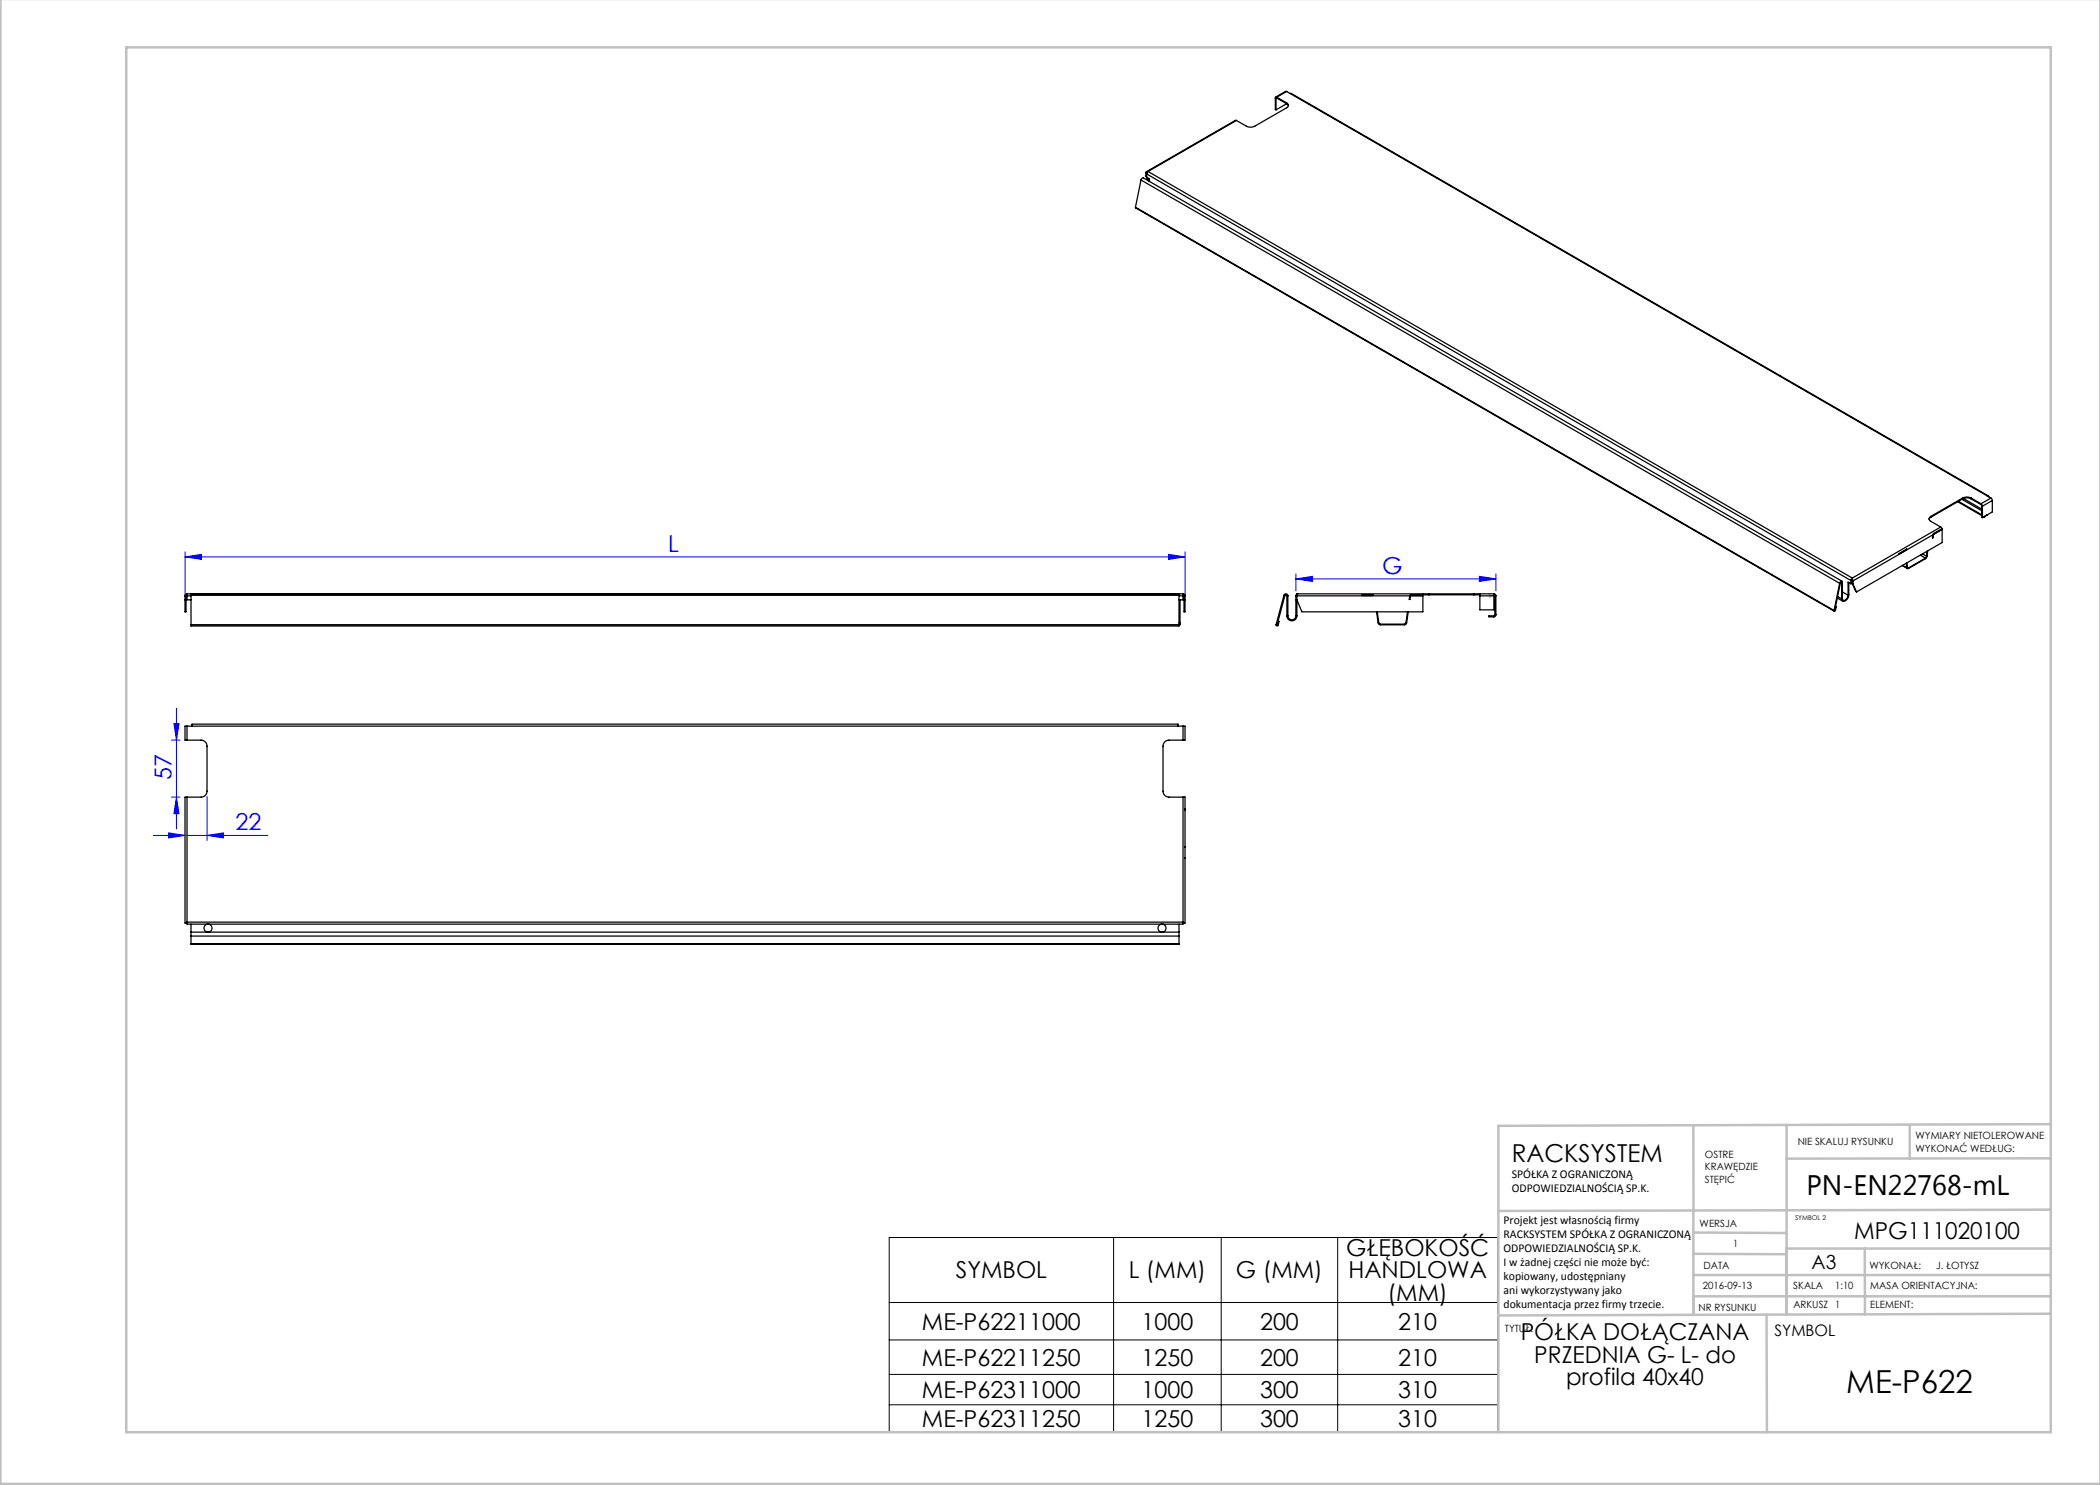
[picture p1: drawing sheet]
<svg xmlns="http://www.w3.org/2000/svg" width="420mm" height="297mm" viewBox="0 0 420 297" stroke-linecap="round" stroke-linejoin="round" font-family="sans-serif">
<path d="M297.8 118.8l.7 .7M297.8 119.5l.7-.7M298.1 119.7v-1M298.6 119.2h-1" fill="none" stroke="#c0c0c0" stroke-width=".2" stroke-dasharray="1.3 .6" stroke-dashoffset=".5" stroke-linecap="butt"/>
<g fill="none" stroke="#00f" stroke-width=".2">
<path d="M37 111.4l3.3-.5v1zM37 110.4v8.6M37 111.4h200M233.7 110.9l3.3 .5-3.3 .5zM237 110.4v8.6M259.2 115.8l3.3-.5v1zM259.2 114.8v3.4M259.2 115.8h40M295.9 115.3l3.3 .5-3.3 .5zM299.2 114.8v3.4M34.3 148h1.7M34.3 159.4h1.7"/>
<path d="M34.8 144.7h1l-.5 3.3zM35.3 159.4l.5 3.3h-1zM35.3 141.7v24.1M41.4 159.2v8.9M30.7 167.1h22.9M33.7 166.6l3.3 .5-3.3 .5zM41.4 167.1l3.3-.5v1z"/>
</g>
<path d="M177.8 247.5h121.7v39h-121.7zM222.7 247.5v39M244.2 247.5v39M267.5 247.5v39M177.8 260.5h121.7M177.8 268h121.7M177.8 274.9h121.7M177.8 281h121.7" fill="none" stroke="#000" stroke-width=".2"/>
<g fill="none" stroke="#c0c0c0" stroke-width=".5">
<path d="M.1 -.1v296.9h419.9M25.2 9.5h385v276.9h-385zM338.7 225.2v16.9M357.3 225v37.9M382 225.4v6.3M410.1 224.8l-110.4 .4v61.2M410.1 231.7h-52.8M338.7 259.3h71.5M338.7 255h71.5M338.7 250.8l18.6 .1M338.7 246.5l18.6 .1M338.7 242.1v20.9"/>
<path d="M373 249.7v13.2M410.1 241.9l-110.4 .3M410.2 249.7h-52.9v13.2M353.3 262.9l.1 23.5M410.2 262.7l-110.5 .4"/>
</g>
<g fill="#00f">
<path d="M41.4 167.1l3.3-.5v1zM33.7 166.6l3.3 .5-3.3 .5z"/>
<path d="M37 111.4l3.3-.5v1zM233.7 110.9l3.3 .5-3.3 .5z"/>
<path d="M34.8 144.7h1l-.5 3.3zM35.3 159.4l.5 3.3h-1z"/>
<path d="M259.2 115.8l3.3-.5v1zM295.9 115.3l3.3 .5-3.3 .5z"/>
</g>
<g fill="none" stroke="#000" stroke-width=".25">
<path d="M255.1 19.6l.1 .1M255.1 19.6v2.3l.1 .1M255.2 19.7v2.3M255.3 19.4h-.2v.2M255.3 19.6l-.1 .1M255.3 19.4l2 1.2M255.3 19.4v.2M255.3 19.6l2 1.1M257.3 18.3h-.2l-2 1.1M257.3 18.3l-2 1.1M257.3 18.3l.7 .4M258 18.7h.2l139.5 80.5"/>
<path d="M258 18.7l139.5 80.5M228.2 36l.2-.4h.3l139.7 80.6M228.2 36l-1.1 5.4M228.2 36l139.7 80.7M229.2 34.5l.1 .1M229.2 35.2l.1 .1M229.2 34.5v.7M229.2 35.2l.4 .9M229.3 34.6v.8l.6 .4v.5M229.4 34.6h-.1M229.4 34.5l-.1 .1M229.4 35.5l.3 .7"/>
<path d="M229.5 34.4l-.2 .4 140.9 81.3M229.5 34.4h-.2l-.1 .1M229.5 34.4h.1M229.6 34.3l-.1 .1M229.6 34.3l140.9 81.3M247.3 24.1h-.2l-17.8 10.3M247.3 24.1l-17.7 10.2M257.2 20.7v.1l-2 1.2M257.3 20.6a.52 .52 0 0 1 .4 .5 .52 .52 0 0 1-.4 .5l-6.3 3.6a1.88 1.88 0 0 1-1.7 0l-2-1.1M257.3 20.7l.4 .5M257.3 20.6v.1M227.1 41.4v.2l139.8 80.6"/>
<path d="M227.1 41.4l139.7 80.7M392.4 99.9l3.9 2.2M392.5 99.6a1.88 1.88 0 0 1 1.7 0M392.5 99.8a1.88 1.88 0 0 1 1.7 0M392.5 99.6l-6.3 3.7M392.5 99.6v.2M392.5 99.8l-6.3 3.6M392.7 99.7l3.6 2.1M394.2 99.6l2 1.2M394.2 99.6v.2M394.2 99.8l2 1.1M397.5 99.2h.2l.1 .2"/>
<path d="M397.5 99.2l.7 .4M398.2 99.6l.3 .5M398.2 99.6l-2 1.2M37 120h.2M37 119.2v3.2h.2v-3.2M37 119.2h.2M37.4 118.8v.4M37.4 119l-.2 .2M37.4 118.8l-.3 .1-.1 .3M37.4 118.8h199.2M37.4 119.2v.8h.8M37.4 119.2h.8"/>
<path d="M38.2 118.8v.3M38.2 119.1v5.8M38.2 119.1h197.6M235.8 119.1v6.1h-197.6v-.3M235.8 118.8v.3M235.8 119.2h.8M236 120v4.6M236.6 118.8v.4M236.6 118.8l.3 .1 .1 .3M236.6 119l.2 .2M236.6 119.1h.2M236.6 119.9h.2"/>
<path d="M236.6 119.2v.8h-.8M236.6 119.2h.2M236.8 119.2v3.2h.2v-3.2M236.8 120h.2M236.8 119.2h.2M236.9 119l.1 .1M237 119.1h.1M237 119.1v.1M256.8 119.1a.4 .4 0 0 1 .4-.3 .4 .4 0 0 1 .4 .4M256.8 119.1h.2M256.8 119.1l-1.6 5.8M257 119.1a.2 .2 0 0 1 .2-.1 .2 .2 0 0 1 .2 .2"/>
<path d="M257 119.1l-1.6 5.9M257.4 119.2h.2M257.4 119.2v4M257.6 119.2v4M259.2 119.2h25.4M259.2 119.2v4M259.4 118.8l-.2 .4M272.4 119h2.2v.1h-2.2zM284.6 119h-2.5l-.1 .2-.2 .7h.2l.2-.8h2.4M284.6 118.8h-25.2v4.4M284.6 118.8v.2M284.6 118.8h1.2"/>
<path d="M284.6 119h1.2M284.6 119v3.4h-24.2l-1-2.4h-.2M285.8 118.8h9M285.8 119h9M285.8 118.8v.2M294.8 118.8h1.2M294.8 119h1.2M294.8 118.8v.2M296 118.8v.4M296 118.8h2.8M296 119.2h2.8M296 119.2v2.8h2.8v-2.8"/>
<path d="M298.8 118.8v.4M298.8 118.8l.3 .1 .1 .3M298.8 119l.2 .2M299 119.2h.2M299 119.2v3.8M299.2 119.2v3.8M367.5 119.6l1 .6M367.5 119.3l.8 .5M367.9 116.7l-1.1 5.4M368.1 116.6l-1.1 5.5M368.1 116.6l-.2 .1M368.2 116.4l.1 .1"/>
<path d="M368.3 116.5l-.1-.1-.1 .2M368.3 116.5v3.3M368.5 116.4l-.3-.2-.3 .5M368.5 116.4l-.2 .1M368.5 116.4v3.3M368.5 119.7l-.2 .1M368.5 118.4l1.1 .6M369.6 119a.88 .88 0 0 1-1 1l-.1-.3M369.8 119a1.24 1.24 0 0 1-1.2 1.3l-.3-.5M369.8 119h-.2M369.8 116.5v2.5M370.2 116.8l-.6-.4v2.6"/>
<path d="M370.2 116.1v.7M370.3 115.7l.3 .5M370.3 115.7l.2 .4M370.3 115.7l-.1 .4M370.3 116v.7l-.1 .1M370.3 116l-.1 .1M370.4 115.9l-.1 .1M370.5 115.6l-.2 .1M370.5 116.1l.1 .1M370.5 116.8h.1M370.5 116.1v.7M370.5 116.8l.8 1.6"/>
<path d="M370.6 116.8l.7 1.6M370.6 116.2v.6M379.8 110.7h.1M379.8 110.8h.1M379.8 110.7v.1M380.4 113.1l1.1 .6M380.5 113.1l.9 .4M381.3 112.6l.1 .9M381.3 109.8h.1M381.4 109.8l-1.6 .9M381.4 109.8l-1.6 1M381.4 112.6l.1 .9 .2 .1"/>
<path d="M381.5 113.4l.2 .2M384.1 111l1 .6M384.5 110.8l.8 .5M385.1 111.6l-3.4 2M385.3 111.3l-.2 .3M385.4 110.2l-.1 1.1M385.5 110.2l-.1 1.1-.2 .4-3.5 2h-.2l-.1-.2M386.2 103.3a.52 .52 0 0 0-.4 .5 .52 .52 0 0 0 .4 .5l1.9 1.1M386.2 103.4l-.4 .5M386.2 103.3v.1M386.7 106.7h.1M386.8 106.7l-.2 .3-.1 .6 .2-.8 1.7-1-17.8 10.4"/>
<path d="M388.1 105.4l.3 .3M388.1 105.4l-17.6 10.2M388.4 105.7v2.8l-17.1 9.9M388.4 105.7l-1.6 1M391.5 100.3l4.8 2.8M391.7 100.3l4.6 2.7M396.2 100.8l.3 .4M396.2 100.9l.1 .3M396.2 100.8v.1M396.3 101.2h.2M396.3 101.2v2.2l.2 .1M396.5 101.2v2.3"/>
<path d="M396.8 103.4h.1M397.5 103h.1M398.5 100.1l-2 1.1M398.5 100.1v2.3l-2 1.1M235.8 124.6h.2M236 124.6v.4l-197.8-.1M255.2 124.9a.21 .21 0 0 0 .2 .3 .21 .21 0 0 0 .2-.2M255.2 124.9l.2 .1M255.4 125h.1M255.4 125l.2-.8 .2 .1-.2 .7M255.4 125h.2M257.4 123.2a1 1 0 0 0 1 1 1 1 0 0 0 1-1"/>
<path d="M257.4 123.2h.2M257.6 123.2a.8 .8 0 0 0 .8 .8 .8 .8 0 0 0 .8-.8M259.2 123.2h.2M275.3 122.4l.3 2.2 .5 .4 4.9-.1 .3-.3 .3-2.2M275.5 122.4l.3 2.2 .3 .2h4.9l.2-.3 .3-2.1M298.8 123.2v.2M298.8 123.2h-1v.2h1M299 123l-.2 .2M299 123h.2M299.2 123l-.1 .2-.3 .2M367 122.1h.1M367.1 121.3v.1"/>
<path d="M367.1 122l-.2 .3-.1-.2M367.1 122l-.3 .1M367.1 121.2l.1 .1M367.2 121.3l-.1 .1M367.2 121.3l-.1 .7M37.4 148h2.8a1.2 1.2 0 0 1 1.2 1.2v9a1.2 1.2 0 0 1-1.2 1.2h-2.8M37.4 159.4h-.4v25.2h.4M37.4 145.2h-.4v2.8h.4M37.4 145.2v2.8M37.4 159.4v25.2M37.4 145.2h199.2M38.4 145.2v-.4h197.2v.4"/>
<path d="M236.6 148h-2.8a1.2 1.2 0 0 0-1.2 1.2v9a1.2 1.2 0 0 0 1.2 1.2h2.8M236.6 159.4h.4v2.4M236.6 145.2h.4v2.8h-.4M236.6 145.2v2.8M236.6 159.4v25.2M236.9 169.4h.1M236.9 171.6h.1M236.9 161.8h.1M237 161.8v22.8h-.4M37.4 184.6v.2h199.2v-.2M37.4 184.4h199.2M38.2 186.4v.8"/>
<path d="M38.2 184.8v1.6M38.2 187.2v1.6h197.6v-1.6M38.2 187.2h197.6M38.2 186.4h197.6M235.8 186.4v.8M235.8 184.8v1.6"/>
<circle cx="41.6" cy="185.6" r=".8"/>
<circle cx="232.4" cy="185.6" r=".8"/>
</g>
<text font-size="6.3" x="369.3" y="278.5">ME-P622</text>
<text font-size="5.6" x="361.3" y="239.1">PN-EN22768-mL</text>
<text font-size="4.9" x="302.4" y="232.4">RACKSYSTEM</text>
<g font-size="4.7" fill="#00f">
<text x="133.7" y="110.4">L</text>
<text x="276.5" y="114.8">G</text>
<text x="34.3" y="155.9" transform="rotate(-90 34.3 155.9)">57</text>
<text x="47.1" y="166.1">22</text>
</g>
<g font-size="4.7">
<text x="269.2" y="251.2">GŁĘBOKOŚĆ</text>
<text x="370.9" y="247.8">MPG111020100</text>
<text x="191.2" y="255.7">SYMBOL</text>
<text x="225.8" y="255.7">L (MM)</text>
<text x="247.2" y="255.7">G (MM)</text>
<text x="269.7" y="255.7">HANDLOWA</text>
<text x="277.5" y="260.2">(MM)</text>
<text x="184.4" y="265.9">ME-P62211000</text>
<text x="228.3" y="265.9">1000</text>
<text x="252" y="265.9">200</text>
<text x="279.7" y="265.9">210</text>
<text x="304.1" y="268.1">PÓŁKA DOŁĄCZANA</text>
<text x="184.4" y="273.1">ME-P62211250</text>
<text x="228.3" y="273.1">1250</text>
<text x="252" y="273.1">200</text>
<text x="279.7" y="273.1">210</text>
<text x="306.9" y="272.6">PRZEDNIA G- L- do</text>
<text x="184.4" y="279.6">ME-P62311000</text>
<text x="228.3" y="279.6">1000</text>
<text x="252" y="279.6">300</text>
<text x="279.7" y="279.6">310</text>
<text x="313.3" y="277.1">profila 40x40</text>
<text x="184.4" y="285.4">ME-P62311250</text>
<text x="228.3" y="285.4">1250</text>
<text x="252" y="285.4">300</text>
<text x="279.7" y="285.4">310</text>
</g>
<text font-size="3.9" x="362.3" y="253.8">A3</text>
<text font-size="3.2" x="354.9" y="267.2">SYMBOL</text>
<g font-size="2.4">
<text x="302.4" y="235.6">SPÓŁKA Z OGRANICZONĄ</text>
<text x="302.4" y="238.4">ODPOWIEDZIALNOŚCIĄ SP.K.</text>
<text x="300.7" y="244.7">Projekt jest własnością firmy</text>
<text x="300.7" y="247.5">RACKSYSTEM SPÓŁKA Z OGRANICZONĄ</text>
<text x="300.7" y="250.3">ODPOWIEDZIALNOŚCIĄ SP.K.</text>
<text x="300.7" y="253.1">I w żadnej części nie może być:</text>
<text x="300.7" y="256">kopiowany, udostępniany</text>
<text x="300.7" y="258.8">ani wykorzystywany jako</text>
<text x="300.7" y="261.6">dokumentacja przez firmy trzecie.</text>
</g>
<g font-size="2">
<text x="383.1" y="227.9">WYMIARY NIETOLEROWANE</text>
<text x="341" y="231.6">OSTRE</text>
<text x="359.5" y="228.9">NIE SKALUJ RYSUNKU</text>
<text x="383.1" y="230.4">WYKONAĆ WEDŁUG:</text>
<text x="341" y="234.1">KRAWĘDZIE</text>
<text x="341" y="236.6">STĘPIĆ</text>
<text x="339.9" y="245.4">WERSJA</text>
<text x="346.6" y="249.5">1</text>
<text x="340.6" y="257.7">2016-09-13</text>
<text x="340.7" y="253.8">DATA</text>
<text x="358.7" y="257.7">SKALA</text>
<text x="367" y="257.7">1:10</text>
<text x="373.9" y="253.8">WYKONAŁ:</text>
<text x="374.1" y="257.7">MASA ORIENTACYJNA:</text>
<text x="387.2" y="253.8">J. ŁOTYSZ</text>
<text x="339.7" y="262.3">NR RYSUNKU</text>
<text x="358.7" y="261.7">ARKUSZ 1</text>
<text x="374.1" y="261.7">ELEMENT:</text>
<text x="301" y="266.4">TYTUŁ:</text>
</g>
<text font-size="1.3" x="359" y="244">SYMBOL 2</text>
</svg>
